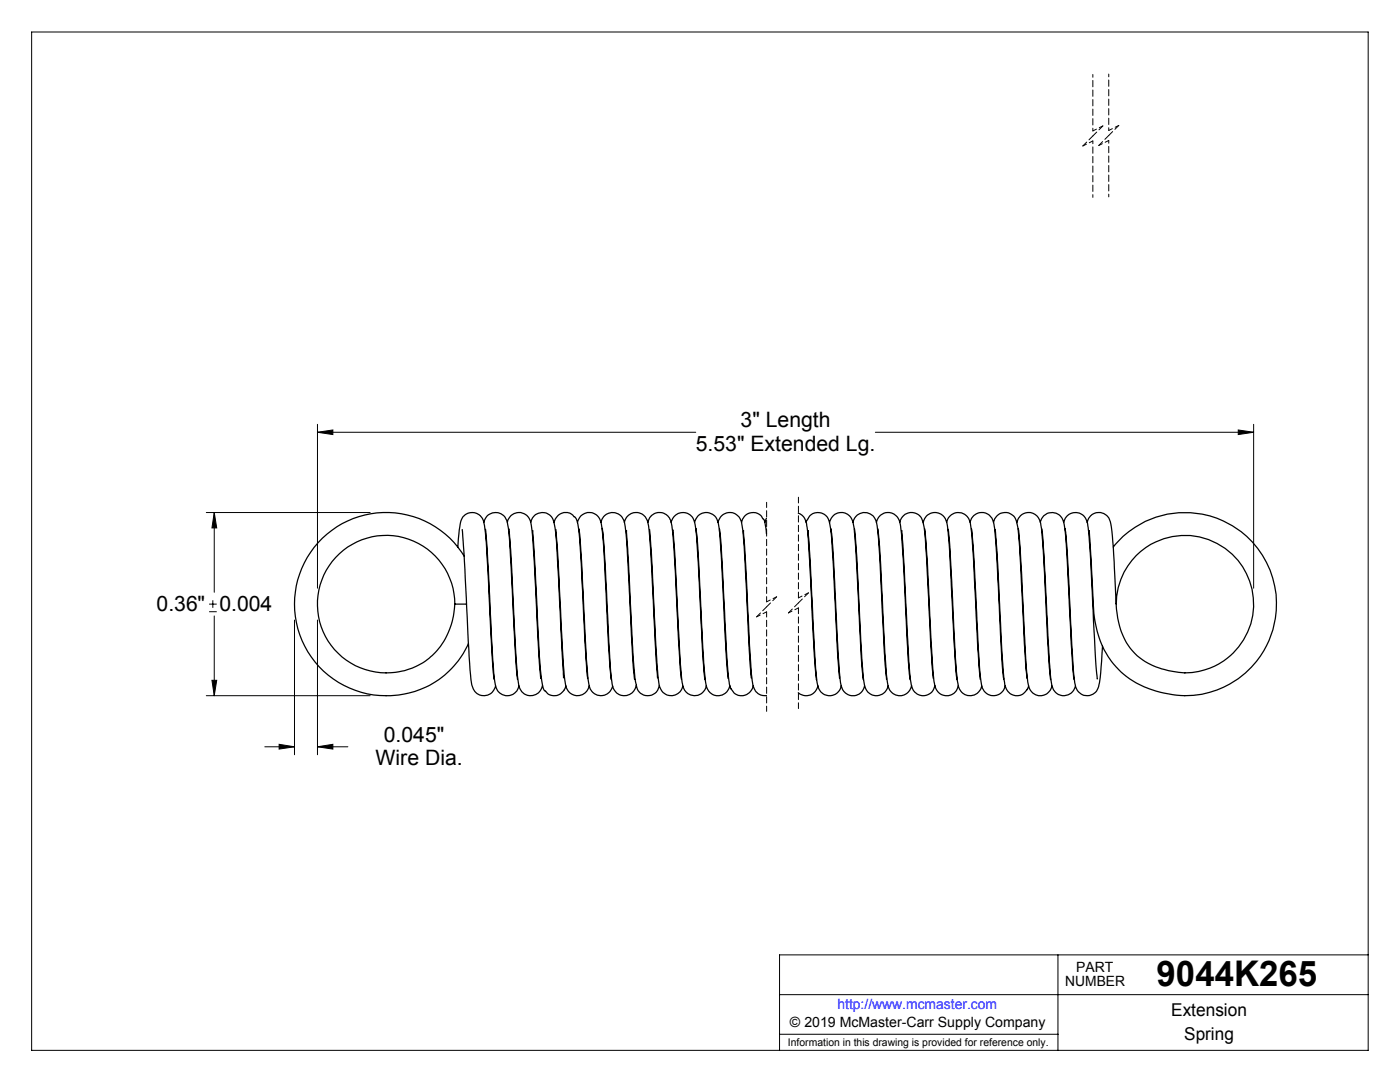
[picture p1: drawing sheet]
<svg xmlns="http://www.w3.org/2000/svg" width="279mm" height="216mm" viewBox="0 0 279 216" stroke-linecap="round" stroke-linejoin="round" font-family="sans-serif">
<g fill="none" stroke="#000" stroke-width=".2">
<path d="M6.3 6.4h266.7v203.2h-266.7zM63.4 86.3l3-.5v.9zM63.4 84.7v32.7M63.4 86.3h75.5M174.7 86.3h75.5M247.1 85.8l3.1 .5-3.1 .4zM250.2 84.7v32.7M41.2 102.3h32.7M42.5 119.8v1.5M42.8 102.3l.5 3h-1zM42.8 102.3v15.9M41.2 138.8h32.7"/>
<path d="M41.7 122.1h1.6M41.7 120.5h1.6M42.3 135.7h1l-.5 3.1zM42.8 122.9v15.9M58.8 123.7v26.9M63.4 123.7v26.9M52.8 149h6M55.7 148.5l3.1 .5-3.1 .5zM63.4 149l3-.5v1zM63.4 149h6M155.6 198.5h117.4M211.1 190.5v19.1"/>
<path d="M273 190.5h-117.4v19.1M155.6 206.4h55.5"/>
</g>
<path d="M218.1 27.1l-2 2M220.1 25.1l-2 2M221.3 27l-2 2M223.3 25l-2 2M153 100.2v19.9M155 119.1l-2 2M161.3 118.3l-2 2M153 121.1l-2 2M153 122.1v19.8M159.3 120.3l-2 2" fill="none" stroke="#000" stroke-width=".2" stroke-dasharray="1.3 .6" stroke-dashoffset=".2"/>
<path d="M216.1 29.1l2-1M218.1 26.1l2-1M219.3 29l2-1M221.3 26l2-1M159.3 119.3l2-1M151 123.1l2-1M153 120.1l2-1M157.3 122.3l2-1" fill="none" stroke="#000" stroke-width=".2" stroke-dasharray="1.3 .6" stroke-dashoffset=".5"/>
<path d="M159.3 99.2v20.1M159.3 121.3v20.1" fill="none" stroke="#000" stroke-width=".2" stroke-dasharray="1.3 .6" stroke-dashoffset=".1"/>
<path d="M218.1 14.9v11.2M221.3 14.8v11.2M218.1 28.1v11.3M221.3 28v11.3" fill="none" stroke="#000" stroke-width=".2" stroke-dasharray="1.3 .6" stroke-dashoffset=".7"/>
<path d="M55.7 148.5l3.1 .5-3.1 .5zM63.4 149l3-.5v1zM42.8 102.3l.5 3h-1zM42.3 135.7h1l-.5 3.1zM247.1 85.8l3.1 .5-3.1 .4zM63.4 86.3l3-.5v.9z" fill="#000"/>
<g fill="none" stroke="#000" stroke-width=".25">
<path d="M91.4 109.2v-.5a16.7 16.7 0 0 1 .8-5.3 2.43 2.43 0 0 1 2.8-1 2.43 2.43 0 0 1 1.7 2.5 507.1 507.1 0 0 1 1.5 25.4l.4 5.2M92.3 105.7l.5 7.9a333.6 333.6 0 0 0 1.4 23.1 2.41 2.41 0 0 0 2.2 2.1 2.41 2.41 0 0 0 2.5-1.9M92.6 111a18.3 18.3 0 0 0-27.1-4.6 18.3 18.3 0 0 0-.9 27.5 18.3 18.3 0 0 0 27.4-2.8l1.5-2.7M96.6 104.2a2.4 2.4 0 0 1 2.5-1.9 2.4 2.4 0 0 1 2.2 2.4l.4 3.8 1 19.8 .6 7.2M96.9 105.6l.6 8.3 .7 15.3a34.2 34.2 0 0 0 .9 8.3 2.35 2.35 0 0 0 2.5 1.3 2.35 2.35 0 0 0 2-1.9M101.2 104.2a2.43 2.43 0 0 1 2.8-1.9 2.43 2.43 0 0 1 2 2.6l.6 6.3 .7 15.6 .6 8.6M101.6 105.6h-.1a296.9 296.9 0 0 1 1.2 20.3l.2 3.2a37 37 0 0 0 .9 8.3 2.36 2.36 0 0 0 2.5 1.4 2.36 2.36 0 0 0 2-2M105.9 104.2a2.38 2.38 0 0 1 2.5-2 2.38 2.38 0 0 1 2.2 2.4 193.4 193.4 0 0 1 1.2 17.5l.7 13.2M106.4 105.9l.2 4.9a516.4 516.4 0 0 0 1.5 25.1l.3 1.4 .4 .5a2.15 2.15 0 0 0 3.6 .1l.5-1.1M110.6 104.3a2.27 2.27 0 0 1 1.6-2 2.27 2.27 0 0 1 2.4 .9l.4 .3a27.7 27.7 0 0 1 .9 7.7l.8 16.9 .6 7.3M110.9 105.7l.5 6.4a476.6 476.6 0 0 0 1.4 24.2 2.41 2.41 0 0 0 2.1 2.5 2.41 2.41 0 0 0 2.7-1.9M115.3 104.3a2.4 2.4 0 0 1 2.5-2 2.4 2.4 0 0 1 2.2 2.3 393.1 393.1 0 0 1 1.5 24.6l.5 6.4"/>
<path d="M115.6 105.6l.5 7.8a371.5 371.5 0 0 0 1.4 23.1 2.4 2.4 0 0 0 2.2 2.3 2.4 2.4 0 0 0 2.6-1.9M119.9 104.2a2.42 2.42 0 0 1 2.6-1.9 2.42 2.42 0 0 1 2.2 2.4 372.7 372.7 0 0 1 1.4 23.6l.5 7.2M120.2 105.4a328.3 328.3 0 0 1 1.3 22.6l.2 2.9a24.2 24.2 0 0 0 .8 6.7 2.4 2.4 0 0 0 2.6 1.2 2.4 2.4 0 0 0 1.9-2.1M124.6 104.2a2.37 2.37 0 0 1 2.4-1.9 2.37 2.37 0 0 1 2.3 2l.5 5 1.4 26M125.1 105.9l1.2 23.3a39.2 39.2 0 0 0 .9 8.2 2.31 2.31 0 0 0 2.4 1.4 2.31 2.31 0 0 0 2-2M129.3 104.2a2.36 2.36 0 0 1 2.4-2 2.36 2.36 0 0 1 2.3 2.2l.1 .5a502.4 502.4 0 0 1 1.5 25.3l.4 5.4M129.6 105.7l.6 7.8a337.3 337.3 0 0 0 1.4 23.2 2.39 2.39 0 0 0 2.2 2.1 2.39 2.39 0 0 0 2.5-1.9M133.9 104.2a2.4 2.4 0 0 1 2.6-1.9 2.4 2.4 0 0 1 2.2 2.3 245.2 245.2 0 0 1 1.2 19.5l.4 7.5 .4 4M134.3 105.8l.7 10.5a239 239 0 0 0 1.2 20.4 2.39 2.39 0 0 0 2.3 2.1 2.39 2.39 0 0 0 2.5-2M138.6 104.2a2.4 2.4 0 0 1 2.5-1.9 2.4 2.4 0 0 1 2.3 2.2 212.4 212.4 0 0 1 1.1 18.7l.8 12.2M138.9 105.5a415.9 415.9 0 0 1 1.4 23.9 45.5 45.5 0 0 0 .8 7.8 2.37 2.37 0 0 0 2.4 1.6 2.37 2.37 0 0 0 2.2-2M143.3 104.2a2.38 2.38 0 0 1 2.3-2 2.38 2.38 0 0 1 2.4 2l.5 4.9 1.4 26.2"/>
<path d="M143.6 105.6l.5 7a435.4 435.4 0 0 0 1.5 23.9l.3 .9a2.32 2.32 0 0 0 2.4 1.4 2.32 2.32 0 0 0 2-2M148 104.2a2.3 2.3 0 0 1 1.9-1.9 2.3 2.3 0 0 1 2.5 1.3l.2 .6 .4 2.3M148.4 105.9l.6 9.9a265.6 265.6 0 0 0 1.2 20.8 2.46 2.46 0 0 0 2.8 2.2M153 105.6v.1M153 103.4l-.4 .8M159.3 102.4a3.2 3.2 0 0 1 1.8 3.2l.8 11.9a221.8 221.8 0 0 0 1 18.1M160.9 104.2l.3-.6a2.3 2.3 0 0 1 2.6-1.3 2.3 2.3 0 0 1 1.8 2.2l.4 3.4 1.1 22.2 .4 5.2M161.3 105.9l.6 11.2a235.1 235.1 0 0 0 1.3 19.7 2.37 2.37 0 0 0 2.3 2 2.37 2.37 0 0 0 2.4-2M165.6 104.3a2.4 2.4 0 0 1 2.5-2 2.4 2.4 0 0 1 2.2 2.4 203.5 203.5 0 0 1 1.2 18.5l.4 8.8 .4 3.6M165.9 105.6a287.5 287.5 0 0 1 1.1 19.9l.3 5.8a19.6 19.6 0 0 0 .9 6.3 2.34 2.34 0 0 0 2.4 1.2 2.34 2.34 0 0 0 1.9-2M170.2 104.2a2.45 2.45 0 0 1 2.7-1.9 2.45 2.45 0 0 1 2.1 2.6 529.7 529.7 0 0 1 1.5 25.4l.4 5.2M170.5 105.5v.1a478.7 478.7 0 0 1 1.4 24.1 34.6 34.6 0 0 0 .8 7.5 2.35 2.35 0 0 0 2.4 1.6 2.35 2.35 0 0 0 2.1-1.9"/>
<path d="M174.9 104.2a2.4 2.4 0 0 1 2.5-2 2.4 2.4 0 0 1 2.3 2.4l.3 2.7 .5 9.4a244.9 244.9 0 0 0 1.1 18.9M175.2 105.5a431.9 431.9 0 0 1 1.4 24.9l.5 5.7a2.43 2.43 0 0 0 1.7 2.6 2.43 2.43 0 0 0 2.9-1.2l.2-.7M179.6 104.2a2.4 2.4 0 0 1 2.6-1.9 2.4 2.4 0 0 1 2.1 2.4 252.2 252.2 0 0 1 1.3 19.5l.6 11.1M180 105.9l.6 9.8a305.8 305.8 0 0 0 1.3 20.9 2.38 2.38 0 0 0 2.2 2.2 2.38 2.38 0 0 0 2.5-2M184.3 104.3a2.39 2.39 0 0 1 2.5-2 2.39 2.39 0 0 1 2.2 2.3l.1 .4a287.3 287.3 0 0 1 1.2 19.8l.7 10.8M184.6 105.6l.5 8a329.2 329.2 0 0 0 1.4 22.9 2.38 2.38 0 0 0 2.2 2.3 2.38 2.38 0 0 0 2.5-2M188.9 104.2a2.42 2.42 0 0 1 2.7-1.9 2.42 2.42 0 0 1 2.1 2.5 288.7 288.7 0 0 1 1.3 21l.6 9.7M189.3 105.6l.3 4.5 .9 18.6a40.5 40.5 0 0 0 1 8.8 2.36 2.36 0 0 0 2.4 1.3 2.36 2.36 0 0 0 2-1.9M193.6 104.2a2.4 2.4 0 0 1 2.6-1.9 2.4 2.4 0 0 1 2.2 2.3 493.6 493.6 0 0 1 1.5 26.6l.4 4.3M193.9 105.5v.1a523.6 523.6 0 0 1 1.4 25.1 31.5 31.5 0 0 0 .8 6.6 2.36 2.36 0 0 0 2.4 1.5 2.36 2.36 0 0 0 2.1-1.9M198.3 104.2a2.38 2.38 0 0 1 3-1.9 2.46 2.46 0 0 1 1.7 2.1 98.8 98.8 0 0 1 .9 12.3l1 18.6M198.6 105.7l.6 9.2a324.4 324.4 0 0 0 1.3 21.7 2.42 2.42 0 0 0 2 2.1 2.42 2.42 0 0 0 2.6-1.4l.2-.5"/>
<path d="M202.9 104.3a2.44 2.44 0 0 1 2.7-2 2.44 2.44 0 0 1 2.2 2.6 441.3 441.3 0 0 1 1.4 24l.5 6.7M203.2 105.5l.7 10.2a289.1 289.1 0 0 0 1.3 20.9 2.38 2.38 0 0 0 2.2 2.2 2.38 2.38 0 0 0 2.5-1.9M207.6 104.2a2.4 2.4 0 0 1 2.6-1.9 2.4 2.4 0 0 1 2.2 2.3 393.2 393.2 0 0 1 1.4 23.8l.5 7.1M207.9 105.6a277.4 277.4 0 0 1 1.1 18.6l.3 6.4a25.6 25.6 0 0 0 .8 6.8 2.35 2.35 0 0 0 2.5 1.4 2.35 2.35 0 0 0 2-1.9M212.3 104.2a2.4 2.4 0 0 1 2.5-1.9 2.4 2.4 0 0 1 2.3 2.3 232.2 232.2 0 0 1 1.1 19.3l.8 11.6M212.6 105.6v.3a238.4 238.4 0 0 1 1.1 18.5l.5 8.7a10.6 10.6 0 0 0 .8 4.7 2.45 2.45 0 0 0 2.8 .8 2.45 2.45 0 0 0 1.6-2.4l.6-7.3M217 104.2a2.38 2.38 0 0 1 2.4-1.9 2.38 2.38 0 0 1 2.3 2.2l.5 4.6 .3 5.4a49.6 49.6 0 0 0 .9 10.5 11.9 11.9 0 0 0 9.8 8.8 13.7 13.7 0 0 0 16.8-11.1 13.7 13.7 0 0 0-12.4-15.8 13.7 13.7 0 0 0-14.8 13.6M217.4 105.9l.7 13.3a20.9 20.9 0 0 0 4.1 13.2 18.7 18.7 0 0 0 13.5 6.4 18.3 18.3 0 0 0 17.4-25.8 18.3 18.3 0 0 0-30.9-3.9M90.8 120.4a13.9 13.9 0 0 1-8.5 12.9 13.7 13.7 0 0 1-18.5-9.1 13.7 13.7 0 0 1 11.4-17.2 13.7 13.7 0 0 1 15.6 13.5h2.3M163.2 136.8a2.36 2.36 0 0 1-3.9 1.4"/>
</g>
<text font-size="7.1" x="230.8" y="196.8">9044K265</text>
<g font-size="4.2">
<text x="147.8" y="85.3">3&quot; Length</text>
<text x="138.9" y="90">5.53&quot; Extended Lg.</text>
<text x="31.2" y="121.9">0.36&quot; 0.004</text>
<text x="76.6" y="148">0.045&quot;</text>
<text x="74.9" y="152.7">Wire Dia.</text>
</g>
<g font-size="3.5">
<text x="233.7" y="202.8">Extension</text>
<text x="236.3" y="207.5">Spring</text>
</g>
<g font-size="2.8">
<text x="212.6" y="196.8">NUMBER</text>
<text x="214.8" y="194">PART</text>
<text x="157.7" y="205">© 2019 McMaster-Carr Supply Company</text>
</g>
<text font-size="2.8" fill="#00f" x="167.1" y="201.4">http://www.mcmaster.com</text>
<text font-size="2.1" x="157.3" y="208.6">Information in this drawing is provided for reference only.</text>
</svg>
